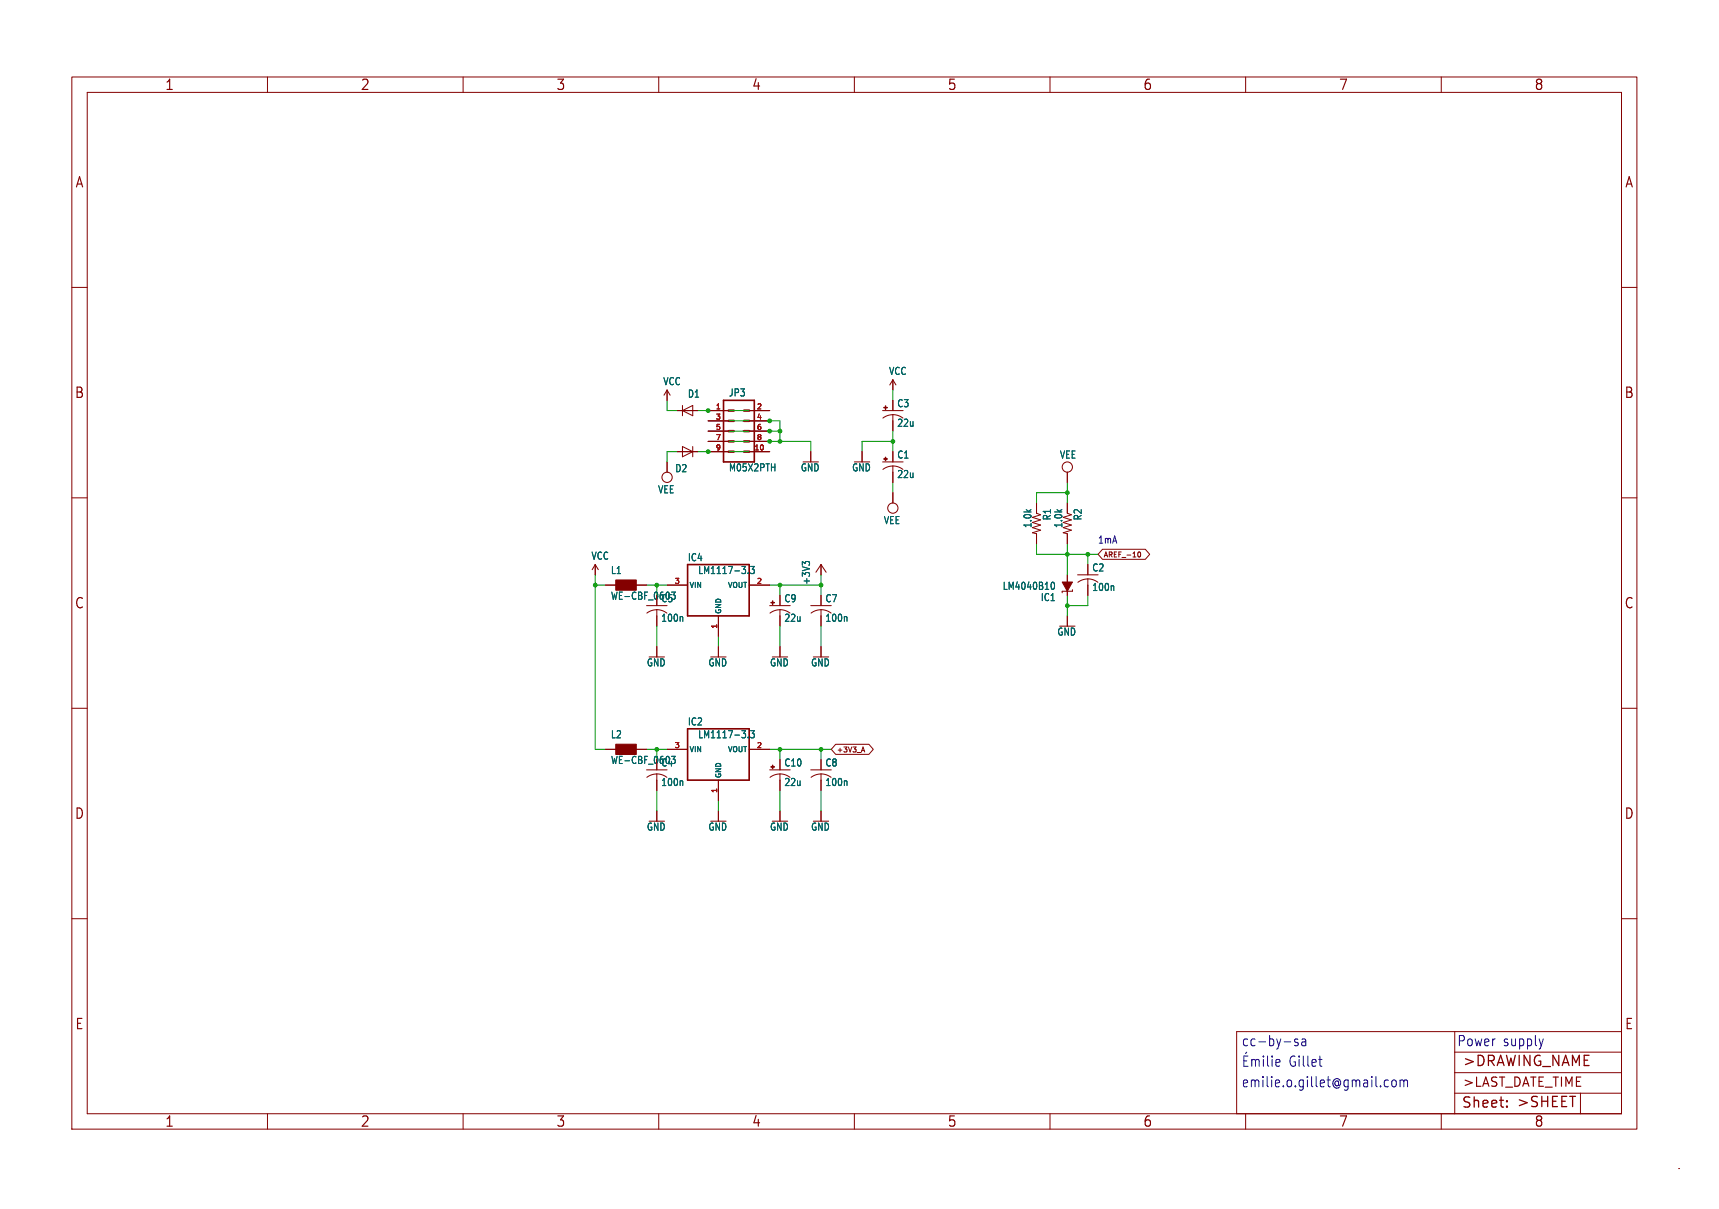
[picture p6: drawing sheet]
<svg xmlns="http://www.w3.org/2000/svg" width="425mm" height="299mm" viewBox="0 0 425 299" stroke-linecap="round" stroke-linejoin="round" font-family="sans-serif">
<g fill="none" stroke="#840000" stroke-width=".25">
<path d="M17.8 19.1h387.3v260.3h-387.3zM66.2 19.1v3.8M114.6 19.1v3.8M163 19.1v3.8M211.5 19.1v3.8M259.9 19.1v3.8M308.3 19.1v3.8M356.7 19.1v3.8M21.6 22.9h379.7v252.7h-379.7zM17.8 71.1h3.8M401.3 71.1h3.8M165.1 96.5l-.8 1.3"/>
<path d="M165.1 96.5l.8 1.3M165.1 96.5v2.6M221 94l-.8 1.3M221 94l.7 1.3M221 94v2.5M221 99.1v2.5M165.1 114.3v2.5M167.6 111.8h5.1M167.6 101.6h5.1M168.9 110.5l2.5 1.3-2.5 1.2zM168.9 100.3v2.6M168.9 101.6l2.5-1.3v2.6z"/>
<path d="M171.4 110.5v2.5M175.3 111.8h5M175.3 101.6h5M175.3 104.1h5M175.3 106.7h5M175.3 109.2h5M185.4 111.8h5.1M185.4 101.6h5.1M185.4 104.1h5.1M185.4 106.7h5.1M185.4 109.2h5.1M200.7 111.8v2.5"/>
<path d="M213.4 111.8v2.5M218.4 101.6h5.1M218.4 114.3h5.1M218.5 116.2a4.1 4.1 0 0 1 2.5-.9v4.1M221 102.6a4.1 4.1 0 0 0-2.5 .9M221 102.6a4.1 4.1 0 0 1 2.5 .9M221 115.3a4.1 4.1 0 0 1 2.5 .9M221 102.6v4.1M221 111.8v2.5M264.2 116.8v2.6M17.8 123.2h3.8M147.3 139.7l-.7 1.3"/>
<path d="M147.3 139.7l.8 1.3M147.3 139.7v2.5M203.2 139.7v2.5M203.2 139.7l-1.3 1.9M203.2 139.7l1.3 1.9M221 121.9v2.6M256.5 124.5v2.5l1.1 .4-2.1 .6 2.1 .7-2.1 .6 2.1 .6-2.1 .7 2.1 .6-2.1 .6 1 .3v2.5M264.2 124.5v2.5l1 .4-2.1 .6 2.1 .7-2.1 .6 2.1 .6-2.1 .7 2.1 .6-2.1 .6 1.1 .3v2.5M269.2 139.7v2.5M272.9 135.9h10.6l1.1 1.3-1.1 1.2h-10.6l-1.1-1.2zM281.8 136.6h.1a.6 .6 0 0 1 .4 .6 .6 .6 0 0 1-.5 .6M401.3 123.2h3.8"/>
<path d="M149.9 144.8h2.5M157.5 144.8h2.5M160 149.9h5.1M162.6 150.9a4.1 4.1 0 0 0-2.5 .8M162.6 150.9a4.1 4.1 0 0 1 2.4 .8M162.6 147.3v2.6M162.6 150.9v4M165.1 144.8h5.1M177.8 152.4v5.1M185.4 144.8h5.1M190.5 149.9h5.1M193 150.9a4.1 4.1 0 0 0-2.4 .8"/>
<path d="M193 150.9a4.1 4.1 0 0 1 2.5 .8M193 147.3v2.6M193 150.9v4M200.7 149.9h5M203.2 150.9a4.1 4.1 0 0 0-2.5 .8M203.2 150.9a4.1 4.1 0 0 1 2.5 .8M203.2 147.3v2.6M203.2 150.9v4M264.2 142.2v5.1M264.2 152.4v2.5M265.4 145.9v.4h-2.5v.4M266.7 142.2h5.1"/>
<path d="M269.2 143.3a4.1 4.1 0 0 0-2.4 .8M269.2 143.2a4.1 4.1 0 0 1 2.5 .9M269.2 143.3v4M17.8 175.3h3.8M162.6 160v2.6M177.8 160v2.6M193 160v2.6M203.2 160v2.6M401.3 175.3h3.8M149.9 185.4h2.5M157.5 185.4h2.5M160 190.5h5.1"/>
<path d="M162.6 191.5a4.1 4.1 0 0 0-2.5 .9M162.6 191.5a4.1 4.1 0 0 1 2.4 .9M162.6 188v2.5M162.6 191.5v4.1M165.1 185.4h5.1M177.8 193v5.1M185.4 185.4h5.1M190.5 190.5h5.1M193 191.5a4.1 4.1 0 0 0-2.4 .9M193 191.5a4.1 4.1 0 0 1 2.5 .9M193 188v2.5M193 191.5v4.1"/>
<path d="M200.7 190.5h5M203.2 191.5a4.1 4.1 0 0 0-2.5 .9M203.2 191.5a4.1 4.1 0 0 1 2.5 .9M203.2 188v2.5M203.2 191.5v4.1M206.8 184.2h8.3l1 1.2-1 1.3h-8.3l-1.1-1.3zM213.6 184.8l.4 1.3M162.6 200.7v2.5M177.8 200.7v2.5M193 200.7v2.5M203.2 200.7v2.5M17.8 227.3h3.8"/>
<path d="M401.3 227.3h3.8M360 255.3v20.3M401.3 255.3h-95.2v20.3M66.2 275.6v3.8M114.6 275.6v3.8M163 275.6v3.8M211.5 275.6v3.8M259.9 275.6v3.8M308.3 275.6v3.8M356.7 275.6v3.8M360 265.4h41.3M360 260.3h41.3"/>
<path d="M360 270.5h41.3M391.2 270.5v5.1M415.5 289.2h.1"/>
<circle cx="165.1" cy="118.1" r="1.27"/>
<circle cx="264.2" cy="115.6" r="1.27"/>
<circle cx="221" cy="125.7" r="1.27"/>
</g>
<g fill="#840000" stroke="#840000" stroke-width=".25">
<path d="M190.8 189.7h.9v.1h-.9z"/>
<path d="M191.2 189.3h.1v.9h-.1z"/>
<path d="M190.8 149.1h.9v.1h-.9z"/>
<path d="M191.2 148.7h.1v.9h-.1z"/>
<path d="M152.4 184.1h5.1v2.6h-5.1z"/>
<path d="M152.4 143.5h5.1v2.5h-5.1z"/>
<path d="M218.7 100.8h.9v.1h-.9z"/>
<path d="M219.1 100.4h.1v.9h-.1z"/>
<path d="M218.7 113.5h.9v.1h-.9z"/>
<path d="M219.1 113.1h.1v.9h-.1z"/>
<path d="M262.9 144h2.5l-1.2 2.3z"/>
</g>
<path d="M199.3 139.4l-.7-.5v1M199.4 139h.8M166.2 146.5h.9l-.5 .7M167 147.4v.7M185.2 141.8v.1M185.8 140.2h.9l-.5 .6 .4 .2v.8l-.2 .1-.6-.1M260.3 144.2l.2-.1a1.01 1.01 0 0 1 0 1.7l-.2-.1M166.2 187.1h.9l-.5 .7M167 188v.8M185.2 182.4v.2M185.8 180.8h.9l-.5 .7 .4 .1v.8l-.2 .2-.6-.2" fill="none" stroke="#006464" stroke-width=".25"/>
<path d="M179.1 99.1h7.6v15.2h-7.6zM170.2 139.7h15.2v12.7h-15.2zM170.2 180.3h15.2v12.7h-15.2z" fill="none" stroke="#840000" stroke-width=".41"/>
<path d="M180.3 111.8h1.3M180.3 109.2h1.3M180.3 106.7h1.3M180.3 104.1h1.3M180.3 101.6h1.3M184.1 111.8h1.3M184.1 109.2h1.3M184.1 106.7h1.3M184.1 104.1h1.3M184.1 101.6h1.3" fill="none" stroke="#840000" stroke-width=".61"/>
<path d="M373 273.7v.3M373 272.4v.2" fill="none" stroke="#840000" stroke-width=".32"/>
<g fill="none" stroke="#0000c2" stroke-width=".25">
<path d="M321.2 257.2l-.5-.1a.44 .44 0 0 0-.3 .4 .44 .44 0 0 0 .3 .4h.3a.44 .44 0 0 1 .3 .4 .44 .44 0 0 1-.3 .5l-.6-.2M322.2 257.2h.9l.1 1.6M323.2 257.7l-.7 .1a.52 .52 0 0 0-.4 .5 .52 .52 0 0 0 .4 .5l.7-.2M382 257.1l-.6 1.7M307.9 262.5h.7M308.9 261.3h-1v2.5h1M309.8 262.2v1.6M309.8 262.4a.53 .53 0 0 1 .8-.1l.1 .2M310.7 262.5l.3-.3 .6 .1 .1 1.5M310.7 262.5v1.3M312.7 261.3v.3M312.7 262.2v1.6"/>
<path d="M313.7 261.3v2.2l.3 .3M314.8 261.3v.3M314.8 262.2v1.6M315.8 263l1-.2-.1-.5-.6-.1-.3 .3 .1 1.2h.8M326.4 262.2h.8M326.8 263.7l.4 .1M343.6 267.4l-.6-.2-.4 .5v.7l.2 .4h.8M344.7 267.4a.56 .56 0 0 1 .9 .3v.7a.57 .57 0 0 1-.6 .6 .57 .57 0 0 1-.5-.6v-.7zM346.5 267.5a.53 .53 0 0 1 .8-.1l.1 .2M346.5 267.2v1.7M347.4 267.6l.3-.4 .6 .2 .1 1.5M347.4 267.6v1.3"/>
</g>
<g fill="none" stroke="#009600" stroke-width=".25">
<path d="M165.1 99.1v2.5h2.5M221 96.5v2.6M167.6 111.8h-2.5v2.5M172.7 111.8h17.8M172.7 101.6h17.8M175.3 104.1h17.7v5.1M175.3 109.2h25.4v2.6M175.3 106.7h17.7M221 109.2h-7.6v2.6M221 106.7v5.1M221 119.4v2.5M264.2 119.4v5.1"/>
<path d="M256.5 134.6v2.6h15.3M264.2 134.6v7.6M264.2 121.9h-7.7v2.6M269.2 137.2v2.5M147.3 142.2v43.2h2.6M147.3 144.8h2.6M160 144.8h5.1M162.6 144.8v2.5M162.6 154.9v5.1M177.8 157.5v2.5M190.5 144.8h12.7M193 144.8v2.5"/>
<path d="M193 154.9v5.1M203.2 142.2v5.1M203.2 154.9v5.1M264.2 147.3v5.1M269.2 147.3v2.6h-5M160 185.4h5.1M162.6 185.4v2.6M162.6 195.6v5.1M177.8 198.1v2.6M190.5 185.4h15.2M193 185.4v2.6M193 195.6v5.1"/>
<path d="M203.2 185.4v2.6M203.2 195.6v5.1"/>
</g>
<g fill="#009600" stroke="#009600" stroke-width=".25">
<circle cx="175.3" cy="101.6" r=".46"/>
<circle cx="193" cy="106.7" r=".46"/>
<circle cx="193" cy="109.2" r=".46"/>
<circle cx="190.5" cy="106.7" r=".46"/>
<circle cx="190.5" cy="104.1" r=".46"/>
<circle cx="190.5" cy="109.2" r=".46"/>
<circle cx="221" cy="109.2" r=".46"/>
<circle cx="175.3" cy="111.8" r=".46"/>
<circle cx="193" cy="144.8" r=".46"/>
<circle cx="203.2" cy="144.8" r=".46"/>
<circle cx="203.2" cy="185.4" r=".46"/>
<circle cx="193" cy="185.4" r=".46"/>
<circle cx="264.2" cy="121.9" r=".46"/>
<circle cx="264.2" cy="137.2" r=".46"/>
<circle cx="264.2" cy="149.9" r=".46"/>
<circle cx="269.2" cy="137.2" r=".46"/>
<circle cx="162.6" cy="185.4" r=".46"/>
<circle cx="147.3" cy="144.8" r=".46"/>
<circle cx="162.6" cy="144.8" r=".46"/>
</g>
<g font-size="3.5" fill="#840000">
<text x="40.8" y="22.6">1</text>
<text x="89.2" y="22.6">2</text>
<text x="137.6" y="22.6">3</text>
<text x="186" y="22.6">4</text>
<text x="234.4" y="22.6">5</text>
<text x="282.9" y="22.6">6</text>
<text x="331.3" y="22.6">7</text>
<text x="379.7" y="22.6">8</text>
<text x="18.6" y="46.7">A</text>
<text x="402.1" y="46.7">A</text>
<text x="18.4" y="98.8">B</text>
<text x="402" y="98.8">B</text>
<text x="18.4" y="150.9">C</text>
<text x="402" y="150.9">C</text>
<text x="18.4" y="202.9">D</text>
<text x="402" y="202.9">D</text>
<text x="18.5" y="255">E</text>
<text x="402.1" y="255">E</text>
<text x="361.9" y="264.2">&gt;DRAWING_NAME</text>
<text x="361.7" y="274.4">Sheet:</text>
<text x="375.3" y="274.3">&gt;SHEET</text>
<text x="40.8" y="279.1">1</text>
<text x="89.2" y="279.1">2</text>
<text x="137.6" y="279.1">3</text>
<text x="186" y="279.1">4</text>
<text x="234.4" y="279.1">5</text>
<text x="282.9" y="279.1">6</text>
<text x="331.3" y="279.1">7</text>
<text x="379.7" y="279.1">8</text>
</g>
<g font-size="3.5" fill="#0000c2">
<text x="307.3" y="259.1">cc-by-sa</text>
<text x="360.7" y="259.1">Power</text>
<text x="371.8" y="259.1">supply</text>
<text x="307.3" y="269.2">emilie.o.gillet@gmail.com</text>
<text x="318.8" y="264.2">Gillet</text>
</g>
<text font-size="3.2" fill="#840000" x="361.9" y="269.2">&gt;LAST_DATE_TIME</text>
<g font-size="2.5" fill="#006464">
<text x="164.1" y="95.5">VCC</text>
<text x="220" y="92.9">VCC</text>
<text x="170.2" y="98.5">D1</text>
<text x="180.4" y="98.3">JP3</text>
<text x="222" y="100.9">C3</text>
<text x="222" y="105.7">22u</text>
<text x="222" y="113.6">C1</text>
<text x="262.3" y="113.6">VEE</text>
<text x="167.1" y="117">D2</text>
<text x="180.4" y="116.8">M05X2PTH</text>
<text x="198.2" y="116.8">GND</text>
<text x="210.9" y="116.8">GND</text>
<text x="222" y="118.4">22u</text>
<text x="162.9" y="122.2">VEE</text>
<text x="218.7" y="129.8">VEE</text>
<text x="255.4" y="130.7" transform="rotate(-90 255.4 130.7)">1.0k</text>
<text x="260.2" y="128.8" transform="rotate(-90 260.2 128.8)">R1</text>
<text x="263.1" y="130.7" transform="rotate(-90 263.1 130.7)">1.0k</text>
<text x="267.9" y="128.8" transform="rotate(-90 267.9 128.8)">R2</text>
<text x="146.3" y="138.6">VCC</text>
<text x="151.2" y="142.2">L1</text>
<text x="170.2" y="139">IC4</text>
<text x="172.8" y="142.2">LM1117-3.3</text>
<text x="270.3" y="141.6">C2</text>
<text x="151.2" y="148.5">WE-CBF_0603</text>
<text x="163.6" y="149.2">C5</text>
<text x="194.1" y="149.2">C9</text>
<text x="200.6" y="144.7" transform="rotate(-90 200.6 144.7)">+3V3</text>
<text x="204.3" y="149.2">C7</text>
<text x="248.1" y="146.1">LM4040B10</text>
<text x="257.6" y="148.9">IC1</text>
<text x="270.3" y="146.4">100n</text>
<text x="163.6" y="154">100n</text>
<text x="194.1" y="154">22u</text>
<text x="204.3" y="154">100n</text>
<text x="261.7" y="157.4">GND</text>
<text x="160.1" y="165.1">GND</text>
<text x="175.3" y="165.1">GND</text>
<text x="190.5" y="165.1">GND</text>
<text x="200.7" y="165.1">GND</text>
<text x="170.2" y="179.7">IC2</text>
<text x="151.2" y="182.8">L2</text>
<text x="172.8" y="182.8">LM1117-3.3</text>
<text x="151.2" y="189.2">WE-CBF_0603</text>
<text x="163.6" y="189.8">C4</text>
<text x="194.1" y="189.8">C10</text>
<text x="204.3" y="189.8">C8</text>
<text x="163.6" y="194.6">100n</text>
<text x="194.1" y="194.6">22u</text>
<text x="204.3" y="194.6">100n</text>
<text x="160.1" y="205.7">GND</text>
<text x="175.3" y="205.7">GND</text>
<text x="190.5" y="205.7">GND</text>
<text x="200.7" y="205.7">GND</text>
</g>
<text font-size="2.5" fill="#0000c2" x="271.8" y="134.6">1mA</text>
<g font-size="1.8" fill="#a90000">
<text x="177.1" y="101.3">1</text>
<text x="187.3" y="101.3">2</text>
<text x="177.1" y="103.9">3</text>
<text x="177.1" y="106.4">5</text>
<text x="187.3" y="103.9">4</text>
<text x="187.3" y="106.4">6</text>
<text x="177.1" y="109">7</text>
<text x="177.1" y="111.5">9</text>
<text x="186.7" y="111.5">10</text>
<text x="187.3" y="109">8</text>
<text x="167" y="144.5">3</text>
<text x="187.3" y="144.5">2</text>
<text x="177.5" y="155.6" transform="rotate(-90 177.5 155.6)">1</text>
<text x="167" y="185.2">3</text>
<text x="187.3" y="185.2">2</text>
<text x="177.5" y="196.2" transform="rotate(-90 177.5 196.2)">1</text>
</g>
<g font-size="1.8" fill="#006464">
<text x="170.7" y="145.6">VIN</text>
<text x="180.1" y="145.6">VOUT</text>
<text x="178.6" y="151.9" transform="rotate(-90 178.6 151.9)">GND</text>
<text x="170.7" y="186.2">VIN</text>
<text x="180.1" y="186.2">VOUT</text>
<text x="178.6" y="192.5" transform="rotate(-90 178.6 192.5)">GND</text>
</g>
<g font-size="1.7" fill="#840000">
<text x="273.2" y="138.1">AREF_-10</text>
<text x="207.1" y="186.3">+3V3_A</text>
</g>
</svg>
